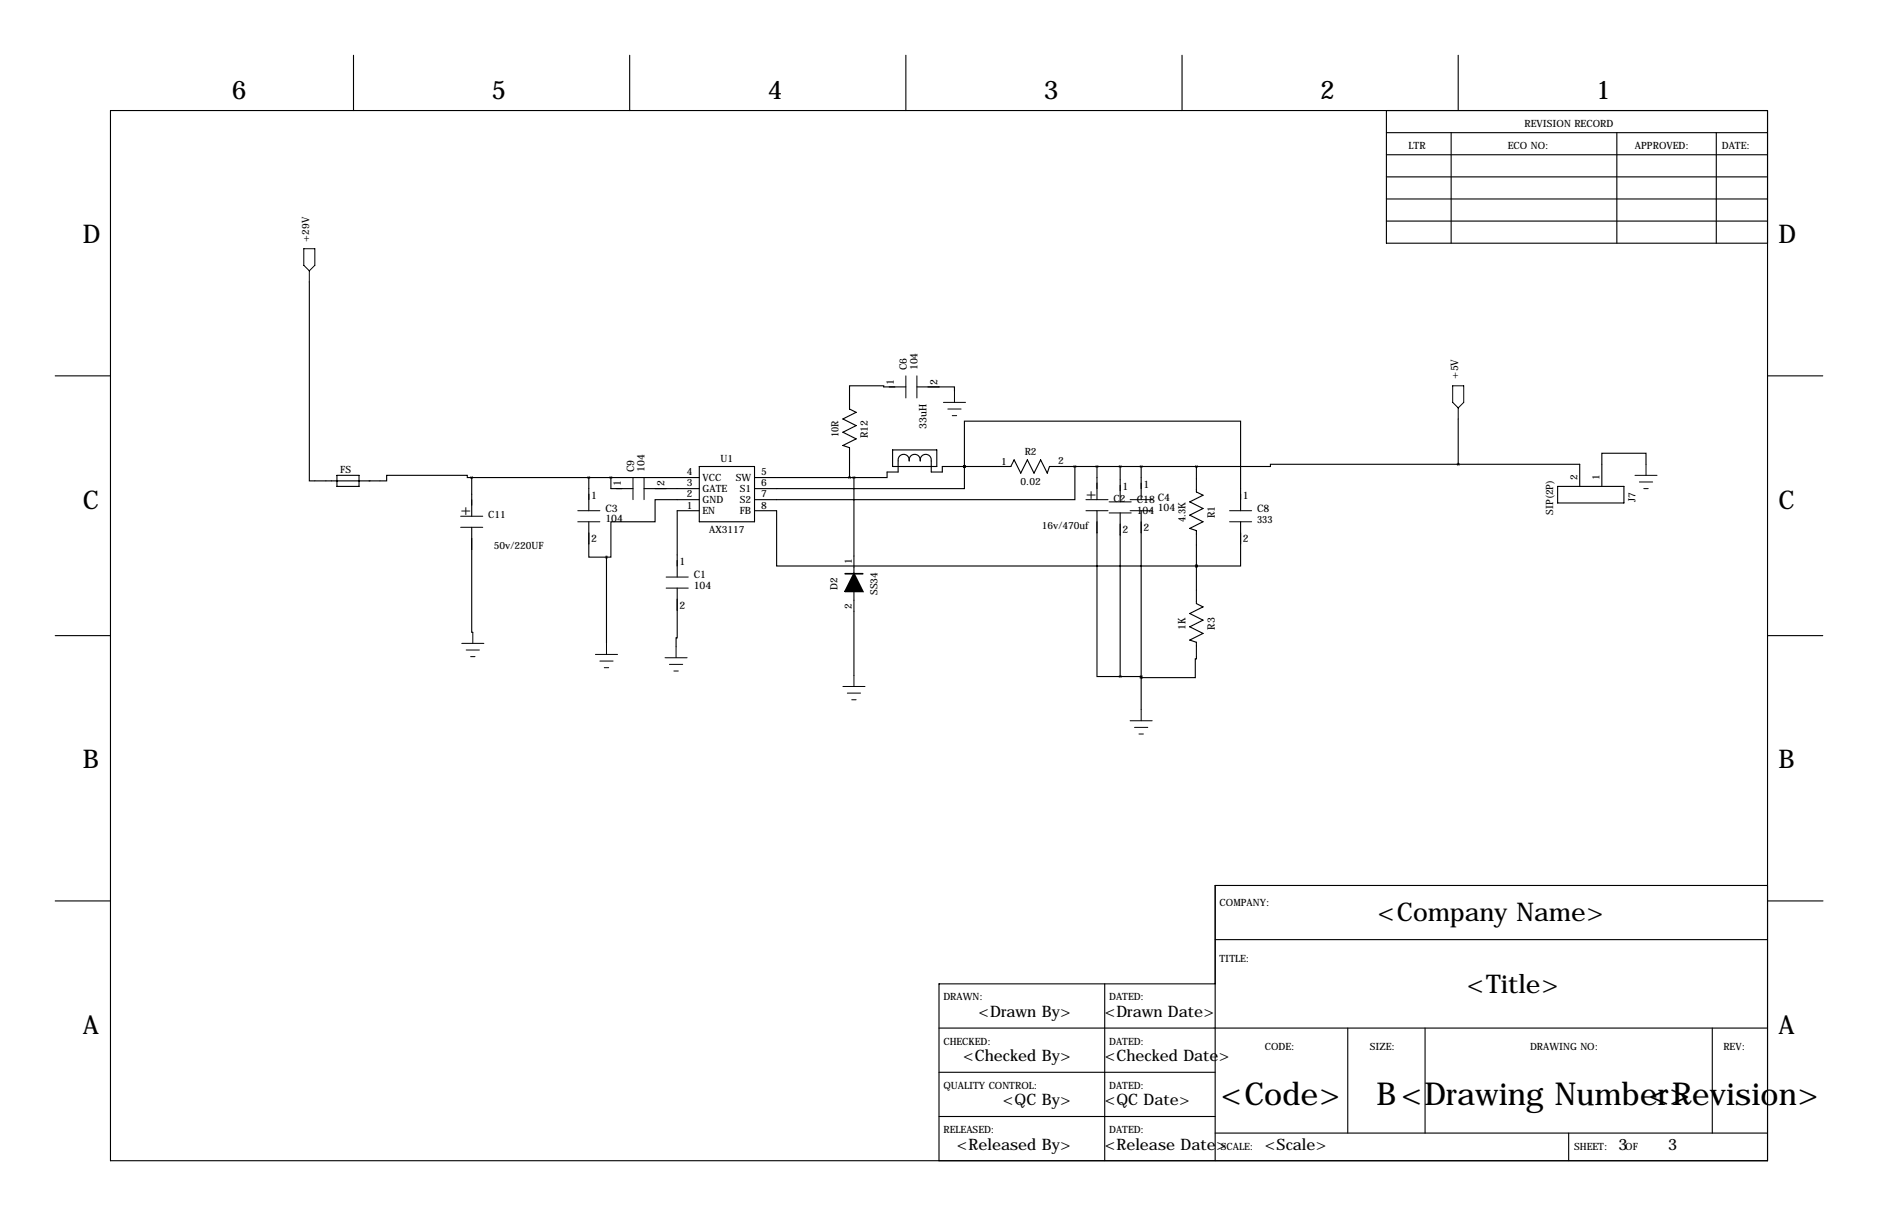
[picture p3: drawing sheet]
<svg xmlns="http://www.w3.org/2000/svg" width="432mm" height="279mm" viewBox="0 0 432 279" stroke-linecap="round" stroke-linejoin="round" font-family="sans-serif">
<g fill="none" stroke="#000" stroke-width=".25">
<path d="M81.3 12.7v12.7M144.8 12.7v12.7M208.3 12.7v12.7M271.8 12.7v12.7M335.3 12.7v12.7M25.4 25.4h381v241.3h-381zM318.8 30.5h87.6M318.8 35.6h87.6M318.8 25.4v30.5h87.6M333.7 30.5v25.4M371.8 30.5v25.4M394.6 30.5v25.4"/>
<path d="M318.8 45.7h87.6M318.8 50.8h87.6M318.8 40.6h87.6M71.1 64.8v45.7h17.8v-1.3h18.5v.5h1.1M12.7 86.4h12.7M208.3 88.9h-5.1v-.3h-7.9v5.4l1.5 .7-3 1.6 3 1.5-3 1.5 3 1.5-3 1.6 1.5 .5v6.8M210.8 88.9h8.7v1M335.3 96.3v10.4M406.4 86.4h12.7M77.5 109.2h5v2.6h-5zM108.5 109.7h52.3M108.5 109.7v8.9"/>
<path d="M135.4 119.9v8.1h4M135.4 109.7v7.6M140.5 109.7v2.6h5M148.1 112.3h12.7M160.8 114.8h-10.2v5.1h-10.1v8.1h-1.1M160.8 107.2h12.7v12.7h-12.7zM160.8 117.3h-5.1v15.3M173.5 117.3h5.1v12.7h96.5M173.5 109.7h22.8M196.3 109.7v22.1M205.2 103.4h10.2v3.8h-10.2zM206.5 105.9v2.6h-2.5v1.2h-7.7"/>
<path d="M206.5 105.9a1.27 1.27 0 0 1 1.3-1.5 1.27 1.27 0 0 1 1.2 1.5M209.1 105.9a1.27 1.27 0 0 1 1.2-1.5 1.27 1.27 0 0 1 1.3 1.5M211.6 105.9a1.27 1.27 0 0 1 1.3-1.5 1.27 1.27 0 0 1 1.2 1.5v2.6h2.6v-1.3h5M221.7 107.2v5.1h-48.2M221.7 107.2h.1M221.7 107.2v-10.4h63.5v20.5M221.7 107.2h10.7l.8-1.5 1.5 3 1.5-3 1.5 3 1.6-3 1.5 3 .5-1.5h33.8M247.1 107.2v7.6h-73.6M252.2 117.3v38.1h5.4M252.2 107.2v7.6M257.6 107.2v8.1M257.6 117.9v37.5"/>
<path d="M262.4 107.2v7.6M262.4 117.3v45.8M275.1 107.2v5.8l1.5 .8-3 1.5 3 1.5-3 1.6 3 1.5-3 1.5 1.5 .5v16.8l1.5 .7-3 1.6 3 1.5-3 1.5 3 1.5-3 1.6 1.5 .5v3.8h-.3v4.3h-12.4M285.2 119.9v10.1h-10.1M335.3 106.7h-43.2v.5h-17M335.3 106.7h27.9v5.1M358.1 111.8h15.3v3.8h-15.3zM378.5 106.7v-2.6h-10.2v7.7M108.5 121.2v24.1h.2M139.4 128v19.8M155.7 135.1v11.5h-.3v2M196.3 135.9v19.3"/>
<path d="M275.1 130h.1M12.7 146h12.7M257.6 155.4h4.8M406.4 146h12.7M12.7 207h12.7M279.4 215.9h127M406.4 203.5h-127v63.2M406.5 207h12.7M215.9 236.2h190.5M254 226.1v40.6M279.4 226.1h-63.5v40.6M309.9 236.2v24.1"/>
<path d="M327.7 236.2v24.1M393.7 236.2v24.1M215.9 246.4h63.5M215.9 256.5h63.5M279.4 260.3h127M360.7 260.3v6.4"/>
</g>
<path d="M196.3 131.8l2.1 4.1h-4.1z" fill="#000" stroke="#000" stroke-width=".38"/>
<path d="M194.3 131.8h4.1" fill="none" stroke="#000" stroke-width=".38"/>
<g fill="none" stroke="#000" stroke-width=".23">
<path d="M69.8 57.2h2.6v3.8l-1.3 1.2-1.3-1.2zM71.1 62.2v2.6M208.3 86.4v5M210.8 86.4v5M216.9 92.5h5.1M217.9 94h3.1M218.9 95.5h1.1M219.5 89.9v2.6M334 88.6h2.5v3.9l-1.2 1.2-1.3-1.2zM335.3 93.7v2.6M105.9 118.6h5.1M132.8 117.3h5.1"/>
<path d="M132.8 119.9h5.1M145.5 109.7v5.1M148.1 109.7v5.1M249.7 114.8h5.1M249.7 117.3h5.1M255 115.3h5.1M255 117.9h5.1M259.8 114.8h5.1M259.8 117.3h5.1M282.7 117.3h5.1M282.7 119.9h5.1M375.9 109.2h5.1"/>
<path d="M376.9 110.7h3.1M378 112.3h1M378.5 106.7v2.5M105.9 121.2h5.1M153.2 132.6h5M153.2 135.1h5M106.2 147.8h5.1M107.2 149.4h3M108.2 150.9h1M108.7 145.3v2.5M136.9 150.4h5.1M137.9 151.9h3.1"/>
<path d="M138.9 153.4h1.1M139.4 147.8v2.6M152.9 151.1h5.1M153.9 152.7h3.1M154.9 154.2h1.1M155.4 148.6v2.5M193.8 157.7h5.1M194.8 159.3h3.1M196.3 155.2v2.5M195.8 160.8h1M259.8 165.6h5.1M260.9 167.1h3"/>
<path d="M261.9 168.7h1M262.4 163.1v2.5"/>
</g>
<path d="M140.4 109.7a.05 .05 0 0 0 .1 0 .05 .05 0 0 0-.1 0zM196.3 109.7a.05 .05 0 0 0 .1 0 .05 .05 0 0 0-.1 0zM221.7 107.2a.05 .05 0 0 0 .1 0 .05 .05 0 0 0-.1 0zM247.1 107.2a.05 .05 0 0 0 .1 0 .05 .05 0 0 0-.1 0zM221.7 107.2a.05 .05 0 0 0 .1 0 .05 .05 0 0 0-.1 0zM139.4 128a.05 .05 0 0 0 .1 0 .05 .05 0 0 0-.1 0zM108.4 109.7a.05 .05 0 0 0 .1 0 .05 .05 0 0 0-.1 0zM257.5 107.2a.05 .05 0 0 0 .1 0 .05 .05 0 0 0-.1 0zM257.5 155.4a.05 .05 0 0 0 .1 0 .05 .05 0 0 0-.1 0z" fill="#000" stroke="#000" stroke-width=".63"/>
<g font-size="7.3">
<text x="280.7" y="254">&lt;Code&gt;</text>
<text x="316.5" y="254">B&lt;Drawing Number&gt;</text>
<text x="379" y="254">&lt;Revision&gt;</text>
</g>
<g font-size="5.9">
<text x="53.3" y="22.9">6</text>
<text x="113" y="22.9">5</text>
<text x="176.5" y="22.9">4</text>
<text x="240" y="22.9">3</text>
<text x="303.5" y="22.9">2</text>
<text x="367" y="22.9">1</text>
<text x="19" y="55.9">D</text>
<text x="408.9" y="55.9">D</text>
<text x="19" y="116.8">C</text>
<text x="408.9" y="116.8">C</text>
<text x="19" y="176.5">B</text>
<text x="408.9" y="176.5">B</text>
<text x="316.8" y="211.6">&lt;Company Name&gt;</text>
<text x="337.3" y="228.1">&lt;Title&gt;</text>
<text x="19" y="237.5">A</text>
<text x="408.9" y="237.5">A</text>
</g>
<g font-size="3.6">
<text x="105.9" y="118.4">+</text>
<text x="249.7" y="114.6">+</text>
<text x="225" y="233.7">&lt;Drawn By&gt;</text>
<text x="254" y="233.7">&lt;Drawn Date&gt;</text>
<text x="221.4" y="243.8">&lt;Checked By&gt;</text>
<text x="254" y="243.8">&lt;Checked Date&gt;</text>
<text x="230.6" y="254">&lt;QC By&gt;</text>
<text x="254" y="254">&lt;QC Date&gt;</text>
<text x="220" y="264.2">&lt;Released By&gt;</text>
<text x="254" y="264.2">&lt;Release Date&gt;</text>
<text x="290.8" y="264.2">&lt;Scale&gt;</text>
<text x="372.1" y="264.2">3</text>
<text x="383.5" y="264.2">3</text>
</g>
<g font-size="2.4">
<text x="205.5" y="88.4" transform="rotate(-90 205.5 88.4)">1</text>
<text x="208.5" y="85.1" transform="rotate(-90 208.5 85.1)">C6</text>
<text x="211" y="85.1" transform="rotate(-90 211 85.1)">104</text>
<text x="215.5" y="88.4" transform="rotate(-90 215.5 88.4)">2</text>
<text x="335.3" y="87.1" transform="rotate(-90 335.3 87.1)">+5V</text>
<text x="199.5" y="100.7" transform="rotate(-90 199.5 100.7)">R12</text>
<text x="213" y="98.6" transform="rotate(-90 213 98.6)">33uH</text>
<text x="142.7" y="111.8" transform="rotate(-90 142.7 111.8)">1</text>
<text x="145.8" y="108.5" transform="rotate(-90 145.8 108.5)">C9</text>
<text x="148.2" y="108.5" transform="rotate(-90 148.2 108.5)">104</text>
<text x="152.8" y="111.8" transform="rotate(-90 152.8 111.8)">2</text>
<text x="258.1" y="112.5">1</text>
<text x="262.9" y="112">1</text>
<text x="135.9" y="114.6">1</text>
<text x="139.2" y="117.6">C3</text>
<text x="261.4" y="115.6">C18C4</text>
<text x="261.4" y="118">104104</text>
<text x="279.3" y="119" transform="rotate(-90 279.3 119)">R1</text>
<text x="285.7" y="114.6">1</text>
<text x="289.1" y="117.6">C8</text>
<text x="135.9" y="124.6">2</text>
<text x="139.2" y="120">104</text>
<text x="258.1" y="122.6">2</text>
<text x="262.9" y="122.1">2</text>
<text x="285.7" y="124.6">2</text>
<text x="156.2" y="129.8">1</text>
<text x="159.5" y="132.8">C1</text>
<text x="159.5" y="135.3">104</text>
<text x="156.2" y="139.8">2</text>
<text x="272.5" y="144.7" transform="rotate(-90 272.5 144.7)">1K</text>
<text x="279.3" y="144.7" transform="rotate(-90 279.3 144.7)">R3</text>
</g>
<g font-size="2.3">
<text x="350.5" y="29.2">REVISION RECORD</text>
<text x="323.8" y="34.3">LTR</text>
<text x="346.7" y="34.3">ECO NO:</text>
<text x="375.9" y="34.3">APPROVED:</text>
<text x="395.9" y="34.3">DATE:</text>
<text x="71.1" y="55.6" transform="rotate(-90 71.1 55.6)">+29V</text>
<text x="192.8" y="100.5" transform="rotate(-90 192.8 100.5)">10R</text>
<text x="165.7" y="106.2">U1</text>
<text x="230.2" y="106.8">1</text>
<text x="235.6" y="104.6">R2</text>
<text x="243.3" y="106.7">2</text>
<text x="78.2" y="108.7">FS</text>
<text x="157.9" y="111.8">3</text>
<text x="157.9" y="109.2">4</text>
<text x="161.5" y="113.1">GATE</text>
<text x="161.5" y="110.5">VCC</text>
<text x="169.2" y="110.5">SW</text>
<text x="170.1" y="113.1">S1</text>
<text x="175" y="109.2">5</text>
<text x="175" y="111.8">6</text>
<text x="234.6" y="111.3">0.02</text>
<text x="362.7" y="110.2" transform="rotate(-90 362.7 110.2)">2</text>
<text x="367.8" y="110.2" transform="rotate(-90 367.8 110.2)">1</text>
<text x="112.3" y="119.1">C11</text>
<text x="157.9" y="116.8">1</text>
<text x="157.9" y="114.3">2</text>
<text x="161.5" y="118.2">EN</text>
<text x="161.5" y="115.6">GND</text>
<text x="170.1" y="115.6">S2</text>
<text x="170.1" y="118.2">FB</text>
<text x="175" y="114.3">7</text>
<text x="175" y="116.8">8</text>
<text x="256" y="115.3">C2</text>
<text x="272.5" y="119.9" transform="rotate(-90 272.5 119.9)">4.3K</text>
<text x="357.1" y="118.3" transform="rotate(-90 357.1 118.3)">SIP(2P)</text>
<text x="376" y="115.4" transform="rotate(-90 376 115.4)">J7</text>
<text x="163" y="122.5">AX3117</text>
<text x="239.5" y="121.5">16v/470uf</text>
<text x="289.1" y="120.2">333</text>
<text x="113.5" y="126.1">50v/220UF</text>
<text x="195.8" y="129.5" transform="rotate(-90 195.8 129.5)">1</text>
<text x="192.5" y="135.6" transform="rotate(-90 192.5 135.6)">D2</text>
<text x="201.8" y="136.7" transform="rotate(-90 201.8 136.7)">SS34</text>
<text x="195.8" y="140" transform="rotate(-90 195.8 140)">2</text>
<text x="280.4" y="208.3">COMPANY:</text>
<text x="280.4" y="221">TITLE:</text>
<text x="216.9" y="229.9">DRAWN:</text>
<text x="255" y="229.9">DATED:</text>
<text x="216.9" y="240">CHECKED:</text>
<text x="255" y="240">DATED:</text>
<text x="290.8" y="241.3">CODE:</text>
<text x="315" y="241.3">SIZE:</text>
<text x="351.8" y="241.3">DRAWING NO:</text>
<text x="396.2" y="241.3">REV:</text>
<text x="216.9" y="250.2">QUALITY CONTROL:</text>
<text x="255" y="250.2">DATED:</text>
<text x="216.9" y="260.3">RELEASED:</text>
<text x="255" y="260.3">DATED:</text>
<text x="280.7" y="264.2">SCALE:</text>
<text x="361.9" y="264.2">SHEET:</text>
<text x="373.7" y="264.2">OF</text>
</g>
</svg>
